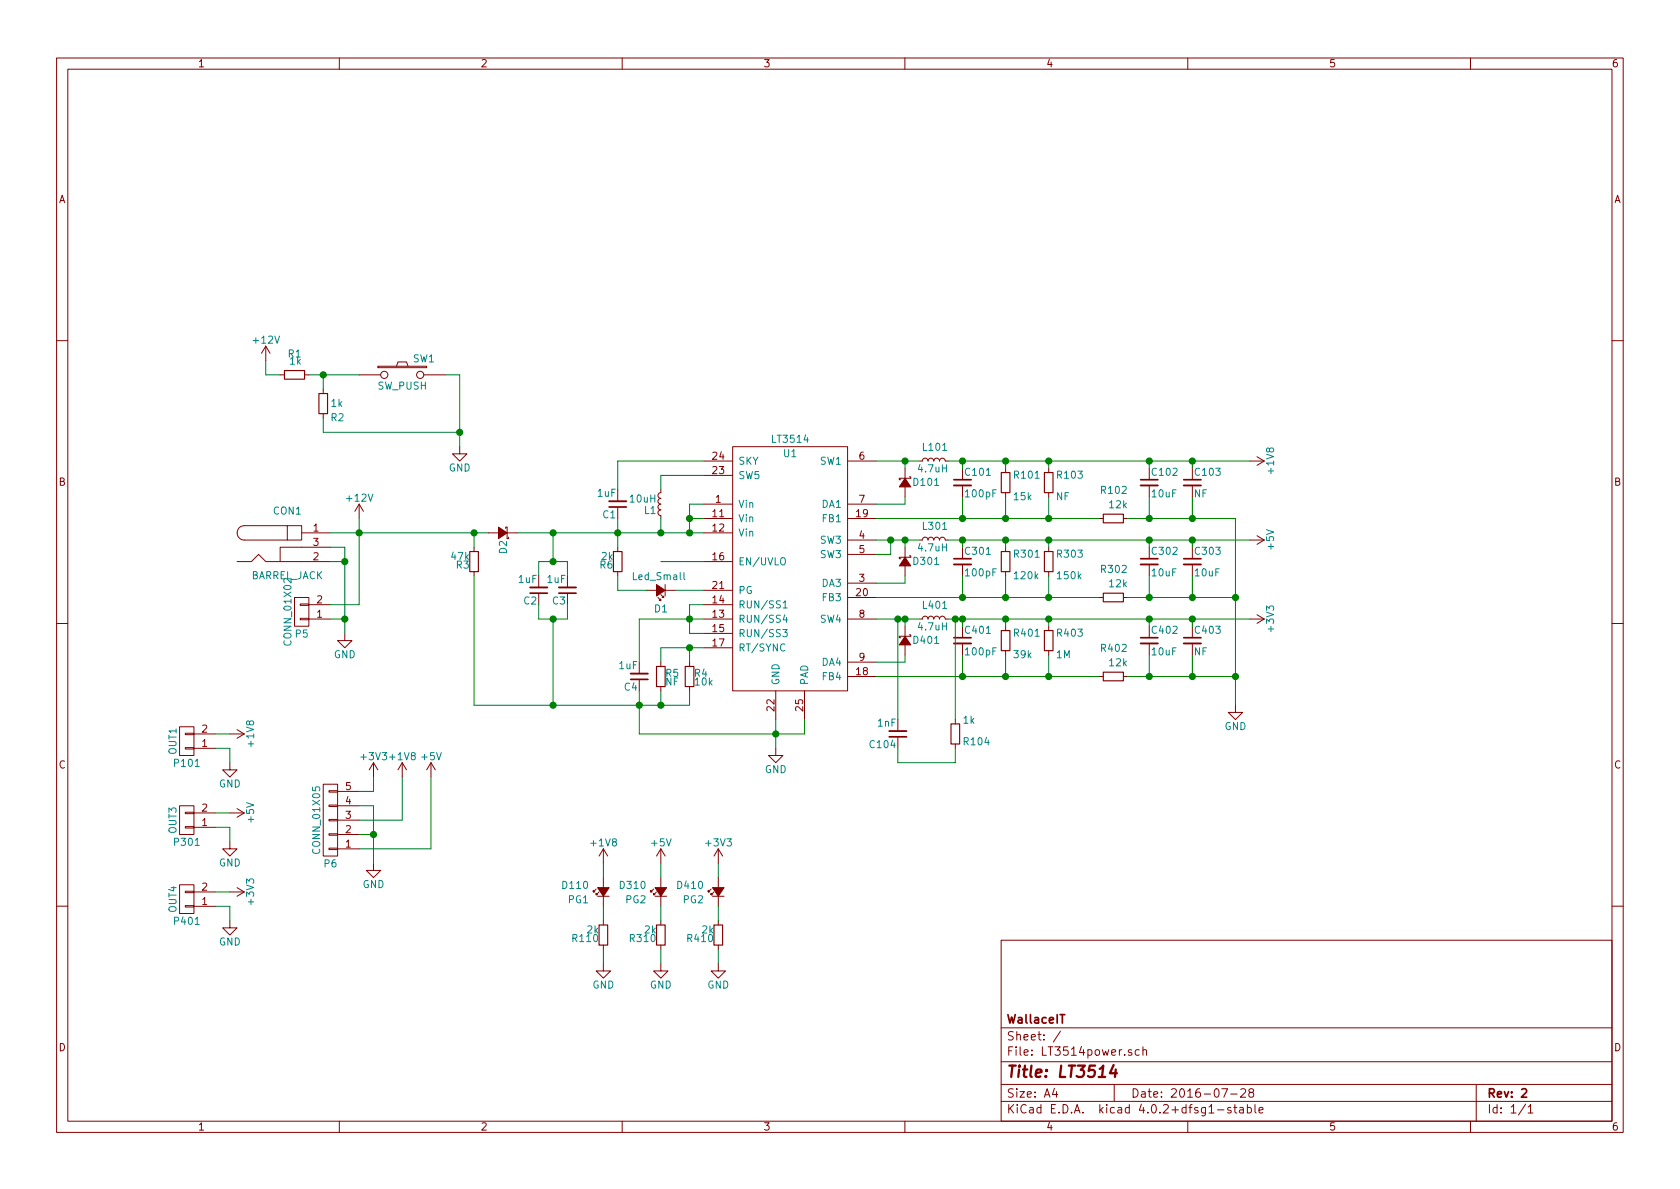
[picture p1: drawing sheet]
EESchema Schematic File Version 2
LIBS:power
LIBS:device
LIBS:transistors
LIBS:conn
LIBS:linear
LIBS:regul
LIBS:74xx
LIBS:cmos4000
LIBS:adc-dac
LIBS:memory
LIBS:xilinx
LIBS:microcontrollers
LIBS:dsp
LIBS:microchip
LIBS:analog_switches
LIBS:motorola
LIBS:texas
LIBS:intel
LIBS:audio
LIBS:interface
LIBS:digital-audio
LIBS:philips
LIBS:display
LIBS:cypress
LIBS:siliconi
LIBS:opto
LIBS:atmel
LIBS:contrib
LIBS:valves
LIBS:LT3514power-cache
EELAYER 25 0
EELAYER END
$Descr A4 11693 8268
encoding utf-8
Sheet 1 1
Title "LT3514"
Date "2016-07-28"
Rev "2"
Comp "WallaceIT"
Comment1 ""
Comment2 ""
Comment3 ""
Comment4 ""
$EndDescr
$Comp
L LT3514 U1
U 1 1
P 5500 3950
F 0 "U1" H 5500 4750 50  0000 C CNN
F 1 "LT3514" H 5500 4850 50  0000 C CNN
F 2 "Housings_SSOP:TSSOP-24_4.4x7.8mm_Pitch0.65mm" H 5500 4000 60  0001 C CNN
F 3 "" H 5500 4000 60  0000 C CNN
	1    5500 3950
	1    0    0    -1  
$EndComp
$Comp
L GND #PWR01
U 1 1
P 5400 5200
F 0 "#PWR01" H 5400 4950 50  0001 C CNN
F 1 "GND" H 5400 5050 50  0000 C CNN
F 2 "" H 5400 5200 50  0000 C CNN
F 3 "" H 5400 5200 50  0000 C CNN
	1    5400 5200
	1    0    0    -1  
$EndComp
$Comp
L L_Small L1
U 1 1
P 4600 3500
F 0 "L1" H 4630 3540 50  0000 L CNN
F 1 "10uH" H 4630 3460 50  0000 L CNN
F 2 "Inductors_COILCRAFT:EPL3015" H 4600 3500 50  0001 C CNN
F 3 "" H 4600 3500 50  0000 C CNN
	1    4600 3500
	-1   0    0    1   
$EndComp
$Comp
L C_Small C1
U 1 1
P 4300 3500
F 0 "C1" H 4310 3570 50  0000 L CNN
F 1 "1uF" H 4310 3420 50  0000 L CNN
F 2 "Capacitors_SMD:C_0805" H 4300 3500 50  0001 C CNN
F 3 "" H 4300 3500 50  0000 C CNN
	1    4300 3500
	-1   0    0    1   
$EndComp
$Comp
L Led_Small D1
U 1 1
P 4600 4100
F 0 "D1" H 4550 4225 50  0000 L CNN
F 1 "Led_Small" H 4425 4000 50  0000 L CNN
F 2 "LEDs:LED_0805" V 4600 4100 50  0001 C CNN
F 3 "" V 4600 4100 50  0000 C CNN
	1    4600 4100
	-1   0    0    1   
$EndComp
$Comp
L R_Small R6
U 1 1
P 4300 3900
F 0 "R6" H 4330 3920 50  0000 L CNN
F 1 "2k" H 4330 3860 50  0000 L CNN
F 2 "Resistors_SMD:R_0805" H 4300 3900 50  0001 C CNN
F 3 "" H 4300 3900 50  0000 C CNN
	1    4300 3900
	-1   0    0    1   
$EndComp
$Comp
L C_Small C4
U 1 1
P 4450 4700
F 0 "C4" H 4460 4770 50  0000 L CNN
F 1 "1uF" H 4460 4620 50  0000 L CNN
F 2 "Capacitors_SMD:C_0805" H 4450 4700 50  0001 C CNN
F 3 "" H 4450 4700 50  0000 C CNN
	1    4450 4700
	-1   0    0    1   
$EndComp
$Comp
L R_Small R4
U 1 1
P 4800 4700
F 0 "R4" H 4830 4720 50  0000 L CNN
F 1 "10k" H 4830 4660 50  0000 L CNN
F 2 "Resistors_SMD:R_0805" H 4800 4700 50  0001 C CNN
F 3 "" H 4800 4700 50  0000 C CNN
	1    4800 4700
	1    0    0    -1  
$EndComp
$Comp
L C_Small C3
U 1 1
P 3950 4100
F 0 "C3" H 3960 4170 50  0000 L CNN
F 1 "1uF" H 3960 4020 50  0000 L CNN
F 2 "Capacitors_SMD:C_0805" H 3950 4100 50  0001 C CNN
F 3 "" H 3950 4100 50  0000 C CNN
	1    3950 4100
	-1   0    0    1   
$EndComp
$Comp
L C_Small C2
U 1 1
P 3750 4100
F 0 "C2" H 3760 4170 50  0000 L CNN
F 1 "1uF" H 3760 4020 50  0000 L CNN
F 2 "Capacitors_SMD:C_0805" H 3750 4100 50  0001 C CNN
F 3 "" H 3750 4100 50  0000 C CNN
	1    3750 4100
	-1   0    0    1   
$EndComp
$Comp
L D_Schottky_Small D101
U 1 1
P 6300 3350
F 0 "D101" V 6300 3400 50  0000 L CNN
F 1 "D_Schottky_Small" H 6020 3270 50  0001 L CNN
F 2 "Diodes_SMD:DO-214AB" V 6300 3350 50  0001 C CNN
F 3 "" V 6300 3350 50  0000 C CNN
	1    6300 3350
	0    1    1    0   
$EndComp
$Comp
L L_Small L101
U 1 1
P 6500 3200
F 0 "L101" V 6600 3100 50  0000 L CNN
F 1 "4.7uH" V 6450 3100 50  0000 L CNN
F 2 "Inductors_COILCRAFT:MSS6132" H 6500 3200 50  0001 C CNN
F 3 "" H 6500 3200 50  0000 C CNN
	1    6500 3200
	0    -1   -1   0   
$EndComp
$Comp
L C_Small C101
U 1 1
P 6700 3350
F 0 "C101" H 6710 3420 50  0000 L CNN
F 1 "100pF" H 6710 3270 50  0000 L CNN
F 2 "Capacitors_SMD:C_0805" H 6700 3350 50  0001 C CNN
F 3 "" H 6700 3350 50  0000 C CNN
	1    6700 3350
	1    0    0    -1  
$EndComp
$Comp
L R_Small R101
U 1 1
P 7000 3350
F 0 "R101" H 7050 3400 50  0000 L CNN
F 1 "15k" H 7050 3250 50  0000 L CNN
F 2 "Resistors_SMD:R_0805" H 7000 3350 50  0001 C CNN
F 3 "" H 7000 3350 50  0000 C CNN
	1    7000 3350
	1    0    0    -1  
$EndComp
$Comp
L R_Small R102
U 1 1
P 7750 3600
F 0 "R102" V 7950 3500 50  0000 L CNN
F 1 "12k" V 7850 3500 50  0000 L CNN
F 2 "Resistors_SMD:R_0805" H 7750 3600 50  0001 C CNN
F 3 "" H 7750 3600 50  0000 C CNN
	1    7750 3600
	0    -1   -1   0   
$EndComp
$Comp
L C_Small C102
U 1 1
P 8000 3350
F 0 "C102" H 8010 3420 50  0000 L CNN
F 1 "10uF" H 8010 3270 50  0000 L CNN
F 2 "Capacitors_SMD:C_0805" H 8000 3350 50  0001 C CNN
F 3 "" H 8000 3350 50  0000 C CNN
	1    8000 3350
	1    0    0    -1  
$EndComp
$Comp
L +1V8 #PWR02
U 1 1
P 8700 3200
F 0 "#PWR02" H 8700 3050 50  0001 C CNN
F 1 "+1V8" H 8700 3340 50  0000 C CNN
F 2 "" H 8700 3200 50  0000 C CNN
F 3 "" H 8700 3200 50  0000 C CNN
	1    8700 3200
	0    1    1    0   
$EndComp
$Comp
L D_Schottky_Small D301
U 1 1
P 6300 3900
F 0 "D301" V 6300 3950 50  0000 L CNN
F 1 "D_Schottky_Small" H 6020 3820 50  0001 L CNN
F 2 "Diodes_SMD:DO-214AB" V 6300 3900 50  0001 C CNN
F 3 "" V 6300 3900 50  0000 C CNN
	1    6300 3900
	0    1    1    0   
$EndComp
$Comp
L L_Small L301
U 1 1
P 6500 3750
F 0 "L301" V 6600 3650 50  0000 L CNN
F 1 "4.7uH" V 6450 3650 50  0000 L CNN
F 2 "Inductors_COILCRAFT:MSS6132" H 6500 3750 50  0001 C CNN
F 3 "" H 6500 3750 50  0000 C CNN
	1    6500 3750
	0    -1   -1   0   
$EndComp
$Comp
L C_Small C301
U 1 1
P 6700 3900
F 0 "C301" H 6710 3970 50  0000 L CNN
F 1 "100pF" H 6710 3820 50  0000 L CNN
F 2 "Capacitors_SMD:C_0805" H 6700 3900 50  0001 C CNN
F 3 "" H 6700 3900 50  0000 C CNN
	1    6700 3900
	1    0    0    -1  
$EndComp
$Comp
L R_Small R301
U 1 1
P 7000 3900
F 0 "R301" H 7050 3950 50  0000 L CNN
F 1 "120k" H 7050 3800 50  0000 L CNN
F 2 "Resistors_SMD:R_0805" H 7000 3900 50  0001 C CNN
F 3 "" H 7000 3900 50  0000 C CNN
	1    7000 3900
	1    0    0    -1  
$EndComp
$Comp
L R_Small R302
U 1 1
P 7750 4150
F 0 "R302" V 7950 4050 50  0000 L CNN
F 1 "12k" V 7850 4050 50  0000 L CNN
F 2 "Resistors_SMD:R_0805" H 7750 4150 50  0001 C CNN
F 3 "" H 7750 4150 50  0000 C CNN
	1    7750 4150
	0    -1   -1   0   
$EndComp
$Comp
L C_Small C302
U 1 1
P 8000 3900
F 0 "C302" H 8010 3970 50  0000 L CNN
F 1 "10uF" H 8010 3820 50  0000 L CNN
F 2 "Capacitors_SMD:C_0805" H 8000 3900 50  0001 C CNN
F 3 "" H 8000 3900 50  0000 C CNN
	1    8000 3900
	1    0    0    -1  
$EndComp
$Comp
L D_Schottky_Small D401
U 1 1
P 6300 4450
F 0 "D401" V 6300 4500 50  0000 L CNN
F 1 "D_Schottky_Small" H 6020 4370 50  0001 L CNN
F 2 "Diodes_SMD:DO-214AB" V 6300 4450 50  0001 C CNN
F 3 "" V 6300 4450 50  0000 C CNN
	1    6300 4450
	0    1    1    0   
$EndComp
$Comp
L L_Small L401
U 1 1
P 6500 4300
F 0 "L401" V 6600 4200 50  0000 L CNN
F 1 "4.7uH" V 6450 4200 50  0000 L CNN
F 2 "Inductors_COILCRAFT:MSS6132" H 6500 4300 50  0001 C CNN
F 3 "" H 6500 4300 50  0000 C CNN
	1    6500 4300
	0    -1   -1   0   
$EndComp
$Comp
L C_Small C401
U 1 1
P 6700 4450
F 0 "C401" H 6710 4520 50  0000 L CNN
F 1 "100pF" H 6710 4370 50  0000 L CNN
F 2 "Capacitors_SMD:C_0805" H 6700 4450 50  0001 C CNN
F 3 "" H 6700 4450 50  0000 C CNN
	1    6700 4450
	1    0    0    -1  
$EndComp
$Comp
L R_Small R401
U 1 1
P 7000 4450
F 0 "R401" H 7050 4500 50  0000 L CNN
F 1 "39k" H 7050 4350 50  0000 L CNN
F 2 "Resistors_SMD:R_0805" H 7000 4450 50  0001 C CNN
F 3 "" H 7000 4450 50  0000 C CNN
	1    7000 4450
	1    0    0    -1  
$EndComp
$Comp
L R_Small R402
U 1 1
P 7750 4700
F 0 "R402" V 7950 4600 50  0000 L CNN
F 1 "12k" V 7850 4600 50  0000 L CNN
F 2 "Resistors_SMD:R_0805" H 7750 4700 50  0001 C CNN
F 3 "" H 7750 4700 50  0000 C CNN
	1    7750 4700
	0    -1   -1   0   
$EndComp
$Comp
L C_Small C402
U 1 1
P 8000 4450
F 0 "C402" H 8010 4520 50  0000 L CNN
F 1 "10uF" H 8010 4370 50  0000 L CNN
F 2 "Capacitors_SMD:C_0805" H 8000 4450 50  0001 C CNN
F 3 "" H 8000 4450 50  0000 C CNN
	1    8000 4450
	1    0    0    -1  
$EndComp
$Comp
L +5V #PWR03
U 1 1
P 8700 3750
F 0 "#PWR03" H 8700 3600 50  0001 C CNN
F 1 "+5V" H 8700 3890 50  0000 C CNN
F 2 "" H 8700 3750 50  0000 C CNN
F 3 "" H 8700 3750 50  0000 C CNN
	1    8700 3750
	0    1    1    0   
$EndComp
$Comp
L +3V3 #PWR04
U 1 1
P 8700 4300
F 0 "#PWR04" H 8700 4150 50  0001 C CNN
F 1 "+3V3" H 8700 4440 50  0000 C CNN
F 2 "" H 8700 4300 50  0000 C CNN
F 3 "" H 8700 4300 50  0000 C CNN
	1    8700 4300
	0    1    1    0   
$EndComp
Text Label 4600 3900 0    60   ~ 0
ENB
$Comp
L R_Small R1
U 1 1
P 2050 2600
F 0 "R1" V 2200 2550 50  0000 L CNN
F 1 "1k" V 2150 2550 50  0000 L CNN
F 2 "Resistors_SMD:R_0805" H 2050 2600 50  0001 C CNN
F 3 "" H 2050 2600 50  0000 C CNN
	1    2050 2600
	0    -1   -1   0   
$EndComp
$Comp
L SW_PUSH SW1
U 1 1
P 2800 2600
F 0 "SW1" H 2950 2710 50  0000 C CNN
F 1 "SW_PUSH" H 2800 2520 50  0000 C CNN
F 2 "Buttons_Switches_SMD:SW_SPST_EVPBF" H 2800 2600 50  0001 C CNN
F 3 "" H 2800 2600 50  0000 C CNN
	1    2800 2600
	1    0    0    -1  
$EndComp
Text Label 2250 2600 0    60   ~ 0
ENB
$Comp
L GND #PWR05
U 1 1
P 3200 3100
F 0 "#PWR05" H 3200 2850 50  0001 C CNN
F 1 "GND" H 3200 2950 50  0000 C CNN
F 2 "" H 3200 3100 50  0000 C CNN
F 3 "" H 3200 3100 50  0000 C CNN
	1    3200 3100
	1    0    0    -1  
$EndComp
$Comp
L Led_Small D110
U 1 1
P 4200 6200
F 0 "D110" V 4250 6300 50  0000 L CNN
F 1 "PG1" V 4150 6300 50  0000 L CNN
F 2 "LEDs:LED_0805" V 4200 6200 50  0001 C CNN
F 3 "" V 4200 6200 50  0000 C CNN
	1    4200 6200
	0    -1   -1   0   
$EndComp
$Comp
L R_Small R110
U 1 1
P 4200 6500
F 0 "R110" H 4230 6520 50  0000 L CNN
F 1 "2k" H 4230 6460 50  0000 L CNN
F 2 "Resistors_SMD:R_0805" H 4200 6500 50  0001 C CNN
F 3 "" H 4200 6500 50  0000 C CNN
	1    4200 6500
	-1   0    0    1   
$EndComp
$Comp
L GND #PWR06
U 1 1
P 4200 6700
F 0 "#PWR06" H 4200 6450 50  0001 C CNN
F 1 "GND" H 4200 6550 50  0000 C CNN
F 2 "" H 4200 6700 50  0000 C CNN
F 3 "" H 4200 6700 50  0000 C CNN
	1    4200 6700
	1    0    0    -1  
$EndComp
$Comp
L +1V8 #PWR07
U 1 1
P 4200 6000
F 0 "#PWR07" H 4200 5850 50  0001 C CNN
F 1 "+1V8" H 4200 6140 50  0000 C CNN
F 2 "" H 4200 6000 50  0000 C CNN
F 3 "" H 4200 6000 50  0000 C CNN
	1    4200 6000
	1    0    0    -1  
$EndComp
$Comp
L Led_Small D310
U 1 1
P 4600 6200
F 0 "D310" V 4650 6300 50  0000 L CNN
F 1 "PG2" V 4550 6300 50  0000 L CNN
F 2 "LEDs:LED_0805" V 4600 6200 50  0001 C CNN
F 3 "" V 4600 6200 50  0000 C CNN
	1    4600 6200
	0    -1   -1   0   
$EndComp
$Comp
L R_Small R310
U 1 1
P 4600 6500
F 0 "R310" H 4630 6520 50  0000 L CNN
F 1 "2k" H 4630 6460 50  0000 L CNN
F 2 "Resistors_SMD:R_0805" H 4600 6500 50  0001 C CNN
F 3 "" H 4600 6500 50  0000 C CNN
	1    4600 6500
	-1   0    0    1   
$EndComp
$Comp
L GND #PWR08
U 1 1
P 4600 6700
F 0 "#PWR08" H 4600 6450 50  0001 C CNN
F 1 "GND" H 4600 6550 50  0000 C CNN
F 2 "" H 4600 6700 50  0000 C CNN
F 3 "" H 4600 6700 50  0000 C CNN
	1    4600 6700
	1    0    0    -1  
$EndComp
$Comp
L Led_Small D410
U 1 1
P 5000 6200
F 0 "D410" V 5050 6300 50  0000 L CNN
F 1 "PG2" V 4950 6300 50  0000 L CNN
F 2 "LEDs:LED_0805" V 5000 6200 50  0001 C CNN
F 3 "" V 5000 6200 50  0000 C CNN
	1    5000 6200
	0    -1   -1   0   
$EndComp
$Comp
L R_Small R410
U 1 1
P 5000 6500
F 0 "R410" H 5030 6520 50  0000 L CNN
F 1 "2k" H 5030 6460 50  0000 L CNN
F 2 "Resistors_SMD:R_0805" H 5000 6500 50  0001 C CNN
F 3 "" H 5000 6500 50  0000 C CNN
	1    5000 6500
	-1   0    0    1   
$EndComp
$Comp
L GND #PWR09
U 1 1
P 5000 6700
F 0 "#PWR09" H 5000 6450 50  0001 C CNN
F 1 "GND" H 5000 6550 50  0000 C CNN
F 2 "" H 5000 6700 50  0000 C CNN
F 3 "" H 5000 6700 50  0000 C CNN
	1    5000 6700
	1    0    0    -1  
$EndComp
$Comp
L +5V #PWR010
U 1 1
P 4600 6000
F 0 "#PWR010" H 4600 5850 50  0001 C CNN
F 1 "+5V" H 4600 6140 50  0000 C CNN
F 2 "" H 4600 6000 50  0000 C CNN
F 3 "" H 4600 6000 50  0000 C CNN
	1    4600 6000
	1    0    0    -1  
$EndComp
$Comp
L +3V3 #PWR011
U 1 1
P 5000 6000
F 0 "#PWR011" H 5000 5850 50  0001 C CNN
F 1 "+3V3" H 5000 6140 50  0000 C CNN
F 2 "" H 5000 6000 50  0000 C CNN
F 3 "" H 5000 6000 50  0000 C CNN
	1    5000 6000
	1    0    0    -1  
$EndComp
$Comp
L BARREL_JACK CON1
U 1 1
P 2000 3800
F 0 "CON1" H 2000 4050 50  0000 C CNN
F 1 "BARREL_JACK" H 2000 3600 50  0000 C CNN
F 2 "Connect:BARREL_JACK" H 2000 3800 50  0001 C CNN
F 3 "" H 2000 3800 50  0000 C CNN
	1    2000 3800
	1    0    0    -1  
$EndComp
$Comp
L CONN_01X02 P5
U 1 1
P 2100 4250
F 0 "P5" H 2100 4400 50  0000 C CNN
F 1 "CONN_01X02" V 2200 4250 50  0000 C CNN
F 2 "Connect:bornier2" H 2100 4250 50  0001 C CNN
F 3 "" H 2100 4250 50  0000 C CNN
	1    2100 4250
	-1   0    0    1   
$EndComp
$Comp
L GND #PWR012
U 1 1
P 2400 4400
F 0 "#PWR012" H 2400 4150 50  0001 C CNN
F 1 "GND" H 2400 4250 50  0000 C CNN
F 2 "" H 2400 4400 50  0000 C CNN
F 3 "" H 2400 4400 50  0000 C CNN
	1    2400 4400
	1    0    0    -1  
$EndComp
$Comp
L CONN_01X05 P6
U 1 1
P 2300 5700
F 0 "P6" H 2300 6000 50  0000 C CNN
F 1 "CONN_01X05" V 2400 5700 50  0000 C CNN
F 2 "Connect:bornier5" H 2300 5700 50  0001 C CNN
F 3 "" H 2300 5700 50  0000 C CNN
	1    2300 5700
	-1   0    0    1   
$EndComp
$Comp
L +1V8 #PWR013
U 1 1
P 2800 5400
F 0 "#PWR013" H 2800 5250 50  0001 C CNN
F 1 "+1V8" H 2800 5540 50  0000 C CNN
F 2 "" H 2800 5400 50  0000 C CNN
F 3 "" H 2800 5400 50  0000 C CNN
	1    2800 5400
	1    0    0    -1  
$EndComp
$Comp
L +3V3 #PWR014
U 1 1
P 2600 5400
F 0 "#PWR014" H 2600 5250 50  0001 C CNN
F 1 "+3V3" H 2600 5540 50  0000 C CNN
F 2 "" H 2600 5400 50  0000 C CNN
F 3 "" H 2600 5400 50  0000 C CNN
	1    2600 5400
	1    0    0    -1  
$EndComp
$Comp
L +5V #PWR015
U 1 1
P 3000 5400
F 0 "#PWR015" H 3000 5250 50  0001 C CNN
F 1 "+5V" H 3000 5540 50  0000 C CNN
F 2 "" H 3000 5400 50  0000 C CNN
F 3 "" H 3000 5400 50  0000 C CNN
	1    3000 5400
	1    0    0    -1  
$EndComp
$Comp
L GND #PWR016
U 1 1
P 2600 6000
F 0 "#PWR016" H 2600 5750 50  0001 C CNN
F 1 "GND" H 2600 5850 50  0000 C CNN
F 2 "" H 2600 6000 50  0000 C CNN
F 3 "" H 2600 6000 50  0000 C CNN
	1    2600 6000
	1    0    0    -1  
$EndComp
$Comp
L CONN_01X02 P101
U 1 1
P 1300 5150
F 0 "P101" H 1300 5300 50  0000 C CNN
F 1 "OUT1" V 1400 5150 50  0000 C CNN
F 2 "Pin_Headers:Pin_Header_Straight_1x02" H 1300 5150 50  0001 C CNN
F 3 "" H 1300 5150 50  0000 C CNN
	1    1300 5150
	-1   0    0    1   
$EndComp
$Comp
L +1V8 #PWR017
U 1 1
P 1600 5100
F 0 "#PWR017" H 1600 4950 50  0001 C CNN
F 1 "+1V8" H 1600 5240 50  0000 C CNN
F 2 "" H 1600 5100 50  0000 C CNN
F 3 "" H 1600 5100 50  0000 C CNN
	1    1600 5100
	0    1    1    0   
$EndComp
$Comp
L GND #PWR018
U 1 1
P 1600 5300
F 0 "#PWR018" H 1600 5050 50  0001 C CNN
F 1 "GND" H 1600 5150 50  0000 C CNN
F 2 "" H 1600 5300 50  0000 C CNN
F 3 "" H 1600 5300 50  0000 C CNN
	1    1600 5300
	1    0    0    -1  
$EndComp
$Comp
L CONN_01X02 P301
U 1 1
P 1300 5700
F 0 "P301" H 1300 5850 50  0000 C CNN
F 1 "OUT3" V 1400 5700 50  0000 C CNN
F 2 "Pin_Headers:Pin_Header_Straight_1x02" H 1300 5700 50  0001 C CNN
F 3 "" H 1300 5700 50  0000 C CNN
	1    1300 5700
	-1   0    0    1   
$EndComp
$Comp
L GND #PWR019
U 1 1
P 1600 5850
F 0 "#PWR019" H 1600 5600 50  0001 C CNN
F 1 "GND" H 1600 5700 50  0000 C CNN
F 2 "" H 1600 5850 50  0000 C CNN
F 3 "" H 1600 5850 50  0000 C CNN
	1    1600 5850
	1    0    0    -1  
$EndComp
$Comp
L CONN_01X02 P401
U 1 1
P 1300 6250
F 0 "P401" H 1300 6400 50  0000 C CNN
F 1 "OUT4" V 1400 6250 50  0000 C CNN
F 2 "Pin_Headers:Pin_Header_Straight_1x02" H 1300 6250 50  0001 C CNN
F 3 "" H 1300 6250 50  0000 C CNN
	1    1300 6250
	-1   0    0    1   
$EndComp
$Comp
L GND #PWR020
U 1 1
P 1600 6400
F 0 "#PWR020" H 1600 6150 50  0001 C CNN
F 1 "GND" H 1600 6250 50  0000 C CNN
F 2 "" H 1600 6400 50  0000 C CNN
F 3 "" H 1600 6400 50  0000 C CNN
	1    1600 6400
	1    0    0    -1  
$EndComp
$Comp
L +5V #PWR021
U 1 1
P 1600 5650
F 0 "#PWR021" H 1600 5500 50  0001 C CNN
F 1 "+5V" H 1600 5790 50  0000 C CNN
F 2 "" H 1600 5650 50  0000 C CNN
F 3 "" H 1600 5650 50  0000 C CNN
	1    1600 5650
	0    1    1    0   
$EndComp
$Comp
L +3V3 #PWR022
U 1 1
P 1600 6200
F 0 "#PWR022" H 1600 6050 50  0001 C CNN
F 1 "+3V3" H 1600 6340 50  0000 C CNN
F 2 "" H 1600 6200 50  0000 C CNN
F 3 "" H 1600 6200 50  0000 C CNN
	1    1600 6200
	0    1    1    0   
$EndComp
$Comp
L +12V #PWR023
U 1 1
P 2500 3600
F 0 "#PWR023" H 2500 3450 50  0001 C CNN
F 1 "+12V" H 2500 3740 50  0000 C CNN
F 2 "" H 2500 3600 50  0000 C CNN
F 3 "" H 2500 3600 50  0000 C CNN
	1    2500 3600
	1    0    0    -1  
$EndComp
Wire Wire Line
	4600 3900 4900 3900
Connection ~ 4800 3700
Connection ~ 4800 3600
Wire Wire Line
	4600 3700 4600 3600
Wire Wire Line
	4600 3400 4600 3300
Connection ~ 4600 3700
Wire Wire Line
	4300 3400 4300 3200
Connection ~ 4300 3700
Wire Wire Line
	4900 4200 4800 4200
Wire Wire Line
	4800 4200 4800 4400
Wire Wire Line
	4800 4400 4900 4400
Wire Wire Line
	4450 4300 4900 4300
Connection ~ 4800 4300
Wire Wire Line
	4700 4100 4900 4100
Wire Wire Line
	4450 4300 4450 4600
Wire Wire Line
	4600 4500 4900 4500
Wire Wire Line
	4800 4500 4800 4600
Wire Wire Line
	3300 4900 4800 4900
Wire Wire Line
	4800 4900 4800 4800
Wire Wire Line
	4450 4800 4450 5100
Connection ~ 4450 4900
Wire Wire Line
	3750 4200 3750 4300
Wire Wire Line
	3750 4300 3950 4300
Wire Wire Line
	3950 4300 3950 4200
Wire Wire Line
	3850 4300 3850 4900
Connection ~ 3850 4300
Wire Wire Line
	3750 4000 3750 3900
Wire Wire Line
	3750 3900 3950 3900
Wire Wire Line
	3950 3900 3950 4000
Wire Wire Line
	3850 3900 3850 3700
Connection ~ 3850 3700
Connection ~ 3850 3900
Wire Wire Line
	6100 3200 6400 3200
Wire Wire Line
	6250 4300 6250 5000
Connection ~ 6300 3200
Wire Wire Line
	6300 3500 6300 3450
Wire Wire Line
	6600 3200 8700 3200
Wire Wire Line
	6650 4300 6650 5000
Wire Wire Line
	6700 3450 6700 3600
Wire Wire Line
	7000 3600 7000 3450
Wire Wire Line
	7000 3200 7000 3250
Connection ~ 6700 3200
Wire Wire Line
	6100 3600 7650 3600
Connection ~ 6700 3600
Wire Wire Line
	6100 3500 6300 3500
Connection ~ 7000 3600
Wire Wire Line
	7850 3600 8600 3600
Wire Wire Line
	8000 3600 8000 3450
Wire Wire Line
	8000 3200 8000 3250
Connection ~ 7000 3200
Connection ~ 8000 3200
Wire Wire Line
	6100 3750 6400 3750
Wire Wire Line
	6300 3800 6300 3750
Connection ~ 6300 3750
Wire Wire Line
	6300 4050 6300 4000
Wire Wire Line
	6600 3750 8700 3750
Wire Wire Line
	6700 3750 6700 3800
Wire Wire Line
	6700 4000 6700 4150
Wire Wire Line
	7000 4150 7000 4000
Wire Wire Line
	7000 3750 7000 3800
Connection ~ 6700 3750
Wire Wire Line
	6100 4150 7650 4150
Connection ~ 6700 4150
Wire Wire Line
	6100 4050 6300 4050
Connection ~ 7000 4150
Wire Wire Line
	7850 4150 8600 4150
Wire Wire Line
	8000 4150 8000 4000
Wire Wire Line
	8000 3750 8000 3800
Connection ~ 7000 3750
Connection ~ 8000 3750
Wire Wire Line
	6100 4300 6400 4300
Wire Wire Line
	6300 4350 6300 4300
Connection ~ 6300 4300
Wire Wire Line
	6300 4600 6300 4550
Wire Wire Line
	6600 4300 8700 4300
Wire Wire Line
	6700 4300 6700 4350
Wire Wire Line
	6700 4550 6700 4700
Wire Wire Line
	7000 4700 7000 4550
Wire Wire Line
	7000 4300 7000 4350
Connection ~ 6700 4300
Wire Wire Line
	6100 4700 7650 4700
Connection ~ 6700 4700
Wire Wire Line
	6100 4600 6300 4600
Connection ~ 7000 4700
Wire Wire Line
	8600 4700 7850 4700
Wire Wire Line
	8000 4700 8000 4550
Wire Wire Line
	8000 4300 8000 4350
Connection ~ 7000 4300
Connection ~ 8000 4300
Wire Wire Line
	6100 3850 6200 3850
Wire Wire Line
	6200 3850 6200 3750
Connection ~ 6200 3750
Wire Wire Line
	4800 3700 4800 3500
Wire Wire Line
	4800 3600 4900 3600
Wire Wire Line
	4800 3500 4900 3500
Wire Wire Line
	4600 3300 4900 3300
Wire Wire Line
	4300 3200 4900 3200
Wire Wire Line
	2150 2600 2500 2600
Wire Wire Line
	3100 2600 3200 2600
Wire Wire Line
	3200 2600 3200 3100
Wire Wire Line
	4450 5100 5600 5100
Wire Wire Line
	4200 6400 4200 6300
Wire Wire Line
	4200 6600 4200 6700
Wire Wire Line
	4200 6100 4200 6000
Wire Wire Line
	5400 5000 5400 5200
Connection ~ 5400 5100
Wire Wire Line
	5600 5100 5600 5000
Wire Wire Line
	4600 6400 4600 6300
Wire Wire Line
	4600 6600 4600 6700
Wire Wire Line
	4600 6100 4600 6000
Wire Wire Line
	5000 6400 5000 6300
Wire Wire Line
	5000 6600 5000 6700
Wire Wire Line
	5000 6100 5000 6000
Wire Wire Line
	2500 4200 2300 4200
Wire Wire Line
	2500 3600 2500 4200
Connection ~ 2500 3700
Wire Wire Line
	2300 3800 2400 3800
Wire Wire Line
	2400 3800 2400 4400
Wire Wire Line
	2400 3900 2300 3900
Wire Wire Line
	2400 4300 2300 4300
Connection ~ 2400 3900
Connection ~ 2400 4300
Wire Wire Line
	2500 5500 2600 5500
Wire Wire Line
	2600 5500 2600 5400
Wire Wire Line
	2500 5800 2600 5800
Wire Wire Line
	2800 5400 2800 5700
Wire Wire Line
	3000 5400 3000 5900
Wire Wire Line
	1500 5100 1600 5100
Wire Wire Line
	1500 5200 1600 5200
Wire Wire Line
	1600 5200 1600 5300
Wire Wire Line
	1500 5650 1600 5650
Wire Wire Line
	1500 5750 1600 5750
Wire Wire Line
	1600 5750 1600 5850
Wire Wire Line
	1500 6200 1600 6200
Wire Wire Line
	1500 6300 1600 6300
Wire Wire Line
	1600 6300 1600 6400
Wire Wire Line
	3600 3700 4900 3700
Wire Wire Line
	2300 3700 3400 3700
Wire Wire Line
	8600 3600 8600 4900
Connection ~ 8000 4700
Connection ~ 8000 3600
Connection ~ 8600 4150
Connection ~ 8000 4150
Connection ~ 8600 4700
$Comp
L GND #PWR024
U 1 1
P 8600 4900
F 0 "#PWR024" H 8600 4650 50  0001 C CNN
F 1 "GND" H 8600 4750 50  0000 C CNN
F 2 "" H 8600 4900 50  0000 C CNN
F 3 "" H 8600 4900 50  0000 C CNN
	1    8600 4900
	1    0    0    -1  
$EndComp
$Comp
L D_Schottky_Small D2
U 1 1
P 3500 3700
F 0 "D2" V 3500 3750 50  0000 L CNN
F 1 "D_Schottky_Small" H 3220 3620 50  0001 L CNN
F 2 "Diodes_SMD:DO-214AB" V 3500 3700 50  0001 C CNN
F 3 "" V 3500 3700 50  0000 C CNN
	1    3500 3700
	-1   0    0    1   
$EndComp
Wire Wire Line
	4300 3600 4300 3800
$Comp
L R_Small R3
U 1 1
P 3300 3900
F 0 "R3" H 3330 3920 50  0000 L CNN
F 1 "47k" H 3330 3860 50  0000 L CNN
F 2 "Resistors_SMD:R_0805" H 3300 3900 50  0001 C CNN
F 3 "" H 3300 3900 50  0000 C CNN
	1    3300 3900
	-1   0    0    1   
$EndComp
Wire Wire Line
	3300 3800 3300 3700
Connection ~ 3300 3700
Wire Wire Line
	3300 4000 3300 4900
Connection ~ 3850 4900
Wire Wire Line
	1950 2600 1850 2600
Wire Wire Line
	1850 2600 1850 2500
$Comp
L +12V #PWR025
U 1 1
P 1850 2500
F 0 "#PWR025" H 1850 2350 50  0001 C CNN
F 1 "+12V" H 1850 2640 50  0000 C CNN
F 2 "" H 1850 2500 50  0000 C CNN
F 3 "" H 1850 2500 50  0000 C CNN
	1    1850 2500
	1    0    0    -1  
$EndComp
$Comp
L R_Small R103
U 1 1
P 7300 3350
F 0 "R103" H 7350 3400 50  0000 L CNN
F 1 "NF" H 7350 3250 50  0000 L CNN
F 2 "Resistors_SMD:R_0805" H 7300 3350 50  0001 C CNN
F 3 "" H 7300 3350 50  0000 C CNN
	1    7300 3350
	1    0    0    -1  
$EndComp
Wire Wire Line
	7300 3250 7300 3200
Connection ~ 7300 3200
Wire Wire Line
	7300 3450 7300 3600
Connection ~ 7300 3600
$Comp
L R_Small R303
U 1 1
P 7300 3900
F 0 "R303" H 7350 3950 50  0000 L CNN
F 1 "150k" H 7350 3800 50  0000 L CNN
F 2 "Resistors_SMD:R_0805" H 7300 3900 50  0001 C CNN
F 3 "" H 7300 3900 50  0000 C CNN
	1    7300 3900
	1    0    0    -1  
$EndComp
Wire Wire Line
	7300 3800 7300 3750
Wire Wire Line
	7300 4000 7300 4150
Connection ~ 7300 3750
Connection ~ 7300 4150
$Comp
L R_Small R403
U 1 1
P 7300 4450
F 0 "R403" H 7350 4500 50  0000 L CNN
F 1 "1M" H 7350 4350 50  0000 L CNN
F 2 "Resistors_SMD:R_0805" H 7300 4450 50  0001 C CNN
F 3 "" H 7300 4450 50  0000 C CNN
	1    7300 4450
	1    0    0    -1  
$EndComp
Wire Wire Line
	7300 4350 7300 4300
Wire Wire Line
	7300 4550 7300 4700
Connection ~ 7300 4300
Connection ~ 7300 4700
$Comp
L C_Small C103
U 1 1
P 8300 3350
F 0 "C103" H 8310 3420 50  0000 L CNN
F 1 "NF" H 8310 3270 50  0000 L CNN
F 2 "Capacitors_SMD:C_0805" H 8300 3350 50  0001 C CNN
F 3 "" H 8300 3350 50  0000 C CNN
	1    8300 3350
	1    0    0    -1  
$EndComp
Wire Wire Line
	8300 3250 8300 3200
Connection ~ 8300 3200
Wire Wire Line
	8300 3450 8300 3600
Connection ~ 8300 3600
$Comp
L C_Small C303
U 1 1
P 8300 3900
F 0 "C303" H 8310 3970 50  0000 L CNN
F 1 "10uF" H 8310 3820 50  0000 L CNN
F 2 "Capacitors_SMD:C_0805" H 8300 3900 50  0001 C CNN
F 3 "" H 8300 3900 50  0000 C CNN
	1    8300 3900
	1    0    0    -1  
$EndComp
Wire Wire Line
	8300 3800 8300 3750
Connection ~ 8300 3750
Wire Wire Line
	8300 4000 8300 4150
Connection ~ 8300 4150
$Comp
L C_Small C403
U 1 1
P 8300 4450
F 0 "C403" H 8310 4520 50  0000 L CNN
F 1 "NF" H 8310 4370 50  0000 L CNN
F 2 "Capacitors_SMD:C_0805" H 8300 4450 50  0001 C CNN
F 3 "" H 8300 4450 50  0000 C CNN
	1    8300 4450
	1    0    0    -1  
$EndComp
Wire Wire Line
	8300 4350 8300 4300
Connection ~ 8300 4300
Wire Wire Line
	8300 4550 8300 4700
Connection ~ 8300 4700
$Comp
L R_Small R5
U 1 1
P 4600 4700
F 0 "R5" H 4630 4720 50  0000 L CNN
F 1 "NF" H 4630 4660 50  0000 L CNN
F 2 "Resistors_SMD:R_0805" H 4600 4700 50  0001 C CNN
F 3 "" H 4600 4700 50  0000 C CNN
	1    4600 4700
	1    0    0    -1  
$EndComp
Wire Wire Line
	4600 4800 4600 4900
Connection ~ 4600 4900
Wire Wire Line
	4600 4600 4600 4500
Connection ~ 4800 4500
Wire Wire Line
	2800 5700 2500 5700
Wire Wire Line
	3000 5900 2500 5900
Wire Wire Line
	2600 5600 2600 6000
Wire Wire Line
	2500 5600 2600 5600
Connection ~ 2600 5800
$Comp
L R_Small R2
U 1 1
P 2250 2800
F 0 "R2" H 2300 2700 50  0000 L CNN
F 1 "1k" H 2300 2800 50  0000 L CNN
F 2 "Resistors_SMD:R_0805" H 2250 2800 50  0001 C CNN
F 3 "" H 2250 2800 50  0000 C CNN
	1    2250 2800
	1    0    0    -1  
$EndComp
Wire Wire Line
	2250 2700 2250 2600
Connection ~ 2250 2600
Wire Wire Line
	2250 2900 2250 3000
Wire Wire Line
	2250 3000 3200 3000
Connection ~ 3200 3000
$Comp
L C_Small C104
U 1 1
P 6250 5100
F 0 "C104" H 6260 5170 50  0000 L CNN
F 1 "1nF" H 6260 5020 50  0000 L CNN
F 2 "Capacitors_SMD:C_0805" H 6250 5100 50  0001 C CNN
F 3 "" H 6250 5100 50  0000 C CNN
	1    6250 5100
	-1   0    0    1   
$EndComp
$Comp
L R_Small R104
U 1 1
P 6650 5100
F 0 "R104" H 6700 5150 50  0000 L CNN
F 1 "1k" H 6700 5000 50  0000 L CNN
F 2 "Resistors_SMD:R_0805" H 6650 5100 50  0001 C CNN
F 3 "" H 6650 5100 50  0000 C CNN
	1    6650 5100
	1    0    0    1   
$EndComp
Wire Wire Line
	6250 5200 6250 5300
Wire Wire Line
	6250 5300 6650 5300
Wire Wire Line
	6650 5300 6650 5200
Wire Wire Line
	6300 3250 6300 3200
Wire Wire Line
	6700 3250 6700 3200
Connection ~ 6250 4300
Connection ~ 6650 4300
Wire Wire Line
	4500 4100 4300 4100
Wire Wire Line
	4300 4100 4300 4000
$EndSCHEMATC
